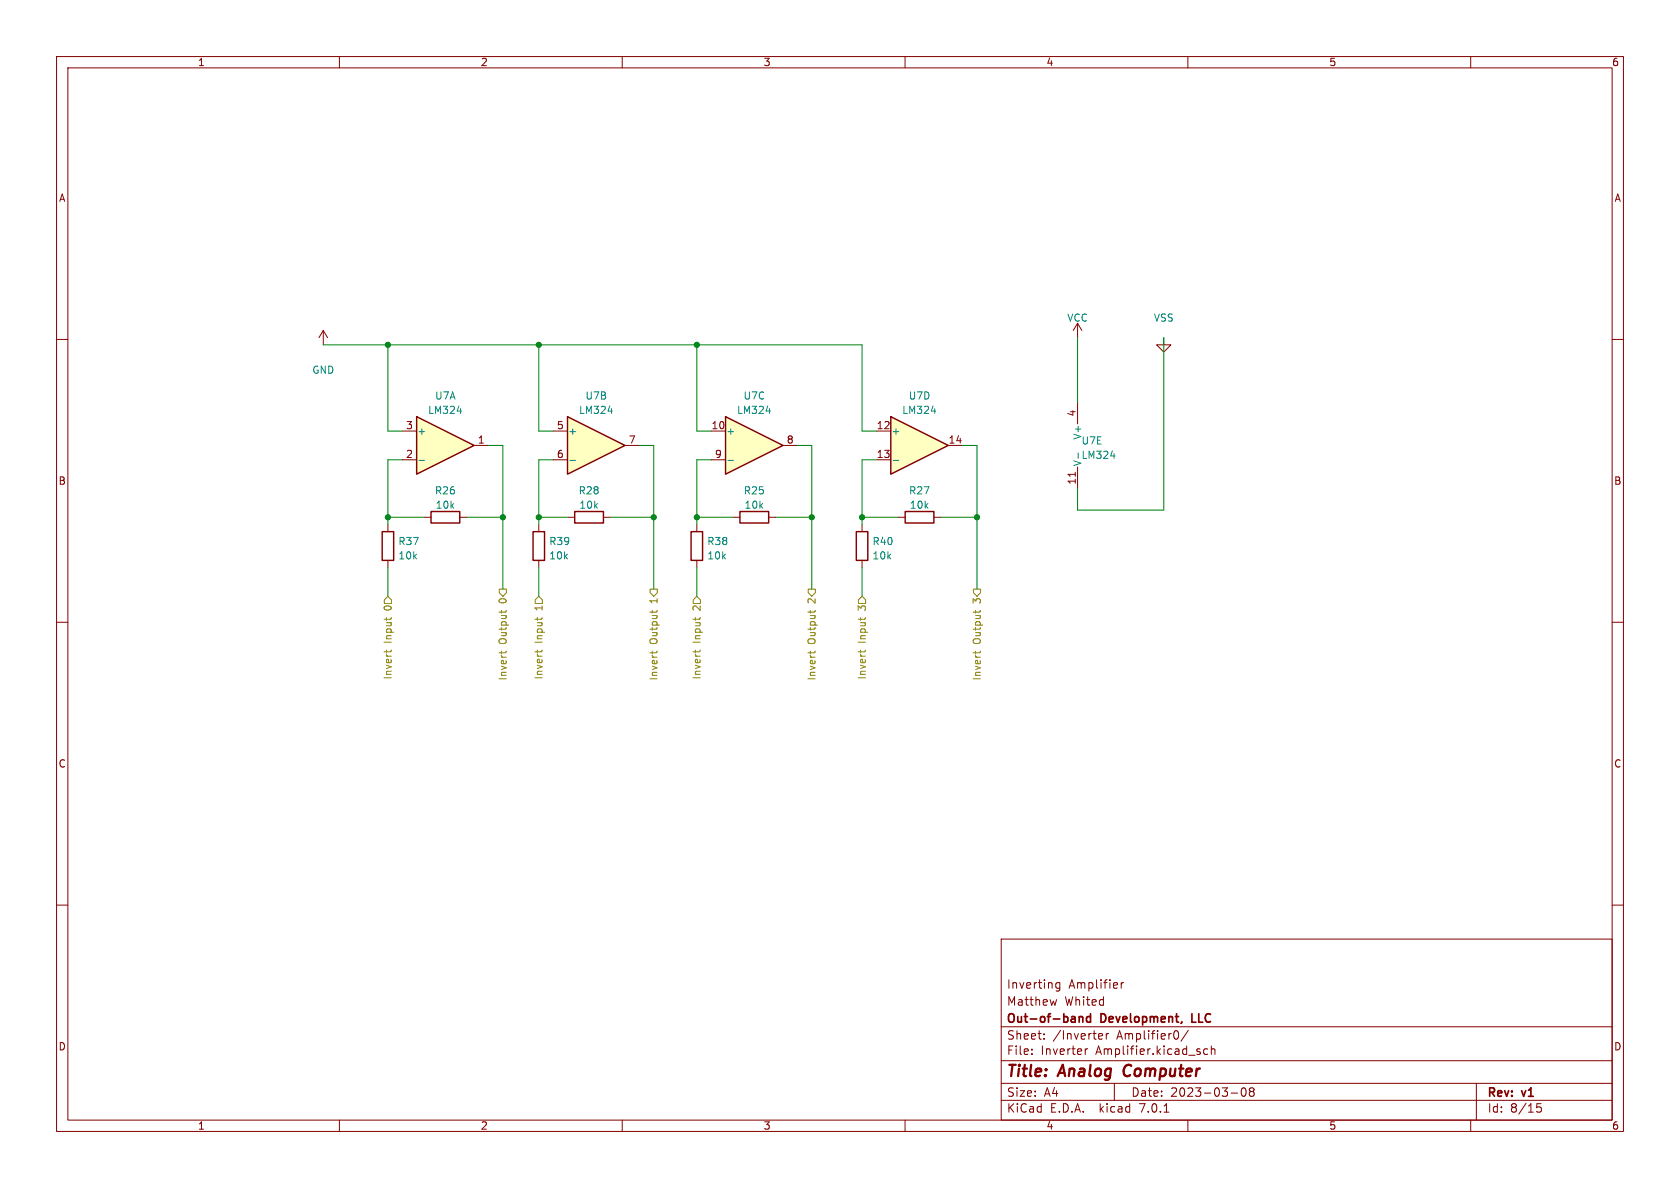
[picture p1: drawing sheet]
<svg xmlns="http://www.w3.org/2000/svg" width="297mm" height="210mm" viewBox="0 0 297 210" stroke-linecap="round" stroke-linejoin="round" font-family="sans-serif">
<g fill="none" stroke="#840000" stroke-width=".18">
<path d="M10 10h277v190h-277zM12 12h273v186h-273zM60 10v2M110 10v2M160 10v2M210 10v2M260 10v2M10 60h2M285 60h2M10 110h2M285 110h2M10 160h2"/>
<path d="M285 160h2M177 166h108v32h-108zM186.8 176.7l-.3 1M187.4 173.7v1.2l-.3 .3-.4-.1M187.4 173.8l-.5-.1-.3 .3v.4l.2 .2h.6M198.2 173.7v1M198.6 173.7l-.2 .1-.2 .2M60 198v2M110 198v2M160 198v2M177 194.5h108M177 191.5h108"/>
<path d="M177 187.5h108M177 181.5h108M182.4 186.3v.1M182.4 185.5v.1M184.6 183.6v.1M184.6 182.8v.1M191.9 185.4v1M192.3 185.4l-.3 .1-.1 .2M194.4 182.7l.5 .1v.3l-.7 .1M194.9 183.6l-.5 .1M195.6 182.7v1M196 182.7l-.3 .1-.1 .2"/>
<path d="M197 191.5v3M205.8 196.6h.8M208.1 182.3a1 1 0 0 1-.1 1.4M210 198v2M210.1 182.1l-1.3 2M213.5 185.5l-.4-.1-.3 .3v.4l.1 .2h.6M214.1 185.5l.3-.1 .3 .1 .1 .9M214.1 184.9v1.5M217.6 193.2h1.2M219.6 192.4l.2-.1a.81 .81 0 0 1 .6 .6 .81 .81 0 0 1-.3 .8l-.2 .1a.81 .81 0 0 1-.6-.6 .81 .81 0 0 1 .3-.8zM221.1 192.9l-.2-.2 .2-.4h.3l.3 .3-.3 .3M221.1 192.9l-.2 .3v.5l.2 .1h.3l.3-.3-.1-.4-.2-.2"/>
<path d="M221.1 192.9h.3M260 198v2M261 191.5v6.5M271.7 195.7h.5l.3 .3-.1 .5h-.7M271.7 195.1h.7"/>
</g>
<path d="M198.8 188.7l-.2 .7 .1 .4" fill="none" stroke="#840000" stroke-width=".4"/>
<path d="M190.8 179.7v1M190.8 179.8l.2-.1 .4 .1v.9M192.8 179.8l-.4-.1-.3 .3v.4l.1 .2h.6M192.8 179.2v1.5" fill="none" stroke="#840000" stroke-width=".3"/>
<path d="M157.5 73.7l10.1 5-10.1 5.1z" fill="#ffffc2"/>
<path d="M157.5 73.7l10.1 5-10.1 5.1zM122.2 94h2v5.1h-2zM130.8 90.4h5.1v2.1h-5.1zM151.4 94h2v5.1h-2z" fill="none" stroke="#840000" stroke-width=".25"/>
<g fill="none" stroke="#840000" stroke-width=".18">
<path d="M190.5 57.2l-.8 1.2M190.5 57.2v2.5M190.5 57.2l.8 1.2M205.7 59.7v1.3h1.3l-1.3 1.2-1.2-1.2h1.2M154.9 76.2h2.6M167.6 78.7h2.6M123.2 92.7v1.3M123.2 99.1v1.2M129.5 91.4h1.3M135.9 91.4h1.3M152.4 92.7v1.3M152.4 99.1v1.2"/>
<path d="M154.9 81.3h2.6"/>
</g>
<path d="M164.6 72.7h.8M157.9 81.4h1" fill="none" stroke="#008484" stroke-width=".18"/>
<path d="M128.3 73.7l10.1 5-10.1 5.1z" fill="#ffffc2"/>
<path d="M128.3 73.7l10.1 5-10.1 5.1zM160 90.4h5.1v2.1h-5.1z" fill="none" stroke="#840000" stroke-width=".25"/>
<path d="M125.7 76.2h2.6M138.4 78.7h2.6M190.5 71.1v3.8M125.7 81.3h2.6M158.7 91.4h1.3M165.1 91.4h1.3M190.1 83.5v.7M190.5 82.6v3.8" fill="none" stroke="#840000" stroke-width=".18"/>
<path d="M135.4 72.7h.8M128.7 81.4h1M190.6 80.1v.9M196.3 80.6h.8" fill="none" stroke="#008484" stroke-width=".18"/>
<path d="M73.7 73.7l10.1 5-10.1 5.1z" fill="#ffffc2"/>
<path d="M73.7 73.7l10.1 5-10.1 5.1z" fill="none" stroke="#840000" stroke-width=".25"/>
<path d="M71.1 76.2h2.6M83.8 78.7h2.6M71.1 81.3h2.6" fill="none" stroke="#840000" stroke-width=".18"/>
<path d="M80.8 72.7h.8M74.1 81.4h1" fill="none" stroke="#008484" stroke-width=".18"/>
<path d="M100.3 73.7l10.2 5-10.2 5.1z" fill="#ffffc2"/>
<path d="M100.3 73.7l10.2 5-10.2 5.1zM67.6 94h2v5.1h-2zM76.2 90.4h5.1v2.1h-5.1zM94.2 94h2.1v5.1h-2.1zM101.6 90.4h5.1v2.1h-5.1z" fill="none" stroke="#840000" stroke-width=".25"/>
<g fill="none" stroke="#840000" stroke-width=".18">
<path d="M57.1 58.4l-.7 1.3M57.1 58.4v2.6M57.1 58.4l.8 1.3M97.8 76.2h2.5M110.5 78.7h2.5M68.6 92.7v1.3M68.6 99.1v1.2M74.9 91.4h1.3M81.3 91.4h1.2M95.2 92.7v1.3M95.2 99.1v1.2M97.8 81.3h2.5"/>
<path d="M100.3 91.4h1.3M106.7 91.4h1.2"/>
</g>
<path d="M107.5 72.7h.8M100.8 81.4h.9" fill="none" stroke="#008484" stroke-width=".18"/>
<g fill="none" stroke="#848400" stroke-width=".18">
<path d="M68.3 109.2v.5M68.3 114.9v.5M68.6 105.4l.6 .6v.7h-1.3v-.7zM69.2 114.9l-.2 .3h-1.1M69.2 109.2l-.1 .2M88.3 104.1h1.2v.7l-.6 .6-.6-.6zM88.6 107.9v.5M88.6 115.1v.5M89.5 115.1l-.2 .3h-1.1M89.5 107.9l-.1 .2M95 109.2v.5M95 114.9v.5"/>
<path d="M95.2 105.4l.7 .6v.7h-1.3v-.7zM95.8 114.9l-.1 .3h-1.1M95.8 109.2v.2M114.9 104.1h1.3v.7l-.6 .6-.7-.6zM115.3 107.9v.5M115.3 115.1v.5M116.2 115.1l-.2 .3h-1.1M116.2 107.9l-.1 .2M122.9 109.2v.5M122.9 114.9v.5M123.2 105.4l.6 .6v.7h-1.2v-.7zM123.8 114.9l-.2 .3h-1.1"/>
<path d="M123.8 109.2l-.1 .2M142.9 104.1h1.2v.7l-.6 .6-.6-.6zM143.3 107.9v.5M143.3 115.1v.5M144.1 115.1l-.2 .3h-1.1M144.1 107.9l-.1 .2M151.8 106l.6-.6 .6 .6v.7h-1.2zM152.1 109.2v.5M152.1 114.9v.5M153 114.9l-.2 .3h-1.1M153 109.2l-.1 .2M172.1 104.1h1.3v.7l-.7 .6-.6-.6z"/>
<path d="M172.5 107.9v.5M172.5 115.1v.5M173.3 115.1l-.2 .3h-1.1M173.3 107.9l-.1 .2"/>
</g>
<g fill="none" stroke="#008400" stroke-width=".18">
<path d="M190.5 59.7v11.4M205.7 59.7v30.5h-15.2v-3.8M57.1 61h95.3v15.2h2.5M68.6 61v15.2h2.5M86.4 78.7h2.5v25.4M95.2 61v15.2h2.6M113 78.7h2.6v25.4M123.2 61v15.2h2.5M141 78.7h2.5v25.4M170.2 78.7h2.5v25.4M68.6 91.4h6.3M71.1 81.3h-2.5v11.4"/>
<path d="M82.5 91.4h6.4M95.2 91.4h5.1M97.8 81.3h-2.6v11.4M107.9 91.4h7.7M123.2 91.4h6.3M125.7 81.3h-2.5v11.4M137.2 91.4h6.3M152.4 91.4h6.3M154.9 81.3h-2.5v11.4M166.4 91.4h6.3M68.6 100.3v5.1M95.2 100.3v5.1"/>
<path d="M123.2 100.3v5.1M152.4 100.3v5.1"/>
</g>
<g fill="#008400" stroke="#008400" stroke-width=".18">
<circle cx="123.2" cy="91.4" r=".46"/>
<circle cx="115.6" cy="91.4" r=".46"/>
<circle cx="172.7" cy="91.4" r=".46"/>
<circle cx="143.5" cy="91.4" r=".46"/>
<circle cx="152.4" cy="91.4" r=".46"/>
<circle cx="95.2" cy="61" r=".46"/>
<circle cx="95.2" cy="91.4" r=".46"/>
<circle cx="123.2" cy="61" r=".46"/>
<circle cx="88.9" cy="91.4" r=".46"/>
<circle cx="68.6" cy="91.4" r=".46"/>
<circle cx="68.6" cy="61" r=".46"/>
</g>
<g font-size="2.8" fill="#840000">
<text x="178" y="190.8">Title:</text>
<text x="187.4" y="190.8">Analog</text>
<text x="199.4" y="190.8">Computer</text>
</g>
<g font-size="2.1" fill="#840000">
<text x="178" y="177.9">Matthew</text>
<text x="178" y="174.9">Inverting</text>
<text x="188.2" y="177.9">Whited</text>
<text x="188.9" y="174.9">Amplifier</text>
<text x="178" y="183.9">Sheet:</text>
<text x="178" y="181.1">Out-of-band</text>
<text x="186.2" y="183.9">/Inverter</text>
<text x="194.7" y="181.1">Development,</text>
<text x="197.4" y="183.9">Amplifier0/</text>
<text x="211.3" y="181.1">LLC</text>
<text x="178" y="186.6">File:</text>
<text x="184" y="186.6">Inverter</text>
<text x="193.7" y="186.6">Amplifier.kicad_sch</text>
<text x="178" y="196.8">KiCad</text>
<text x="178" y="194">Size:</text>
<text x="184.6" y="194">A4</text>
<text x="185.7" y="196.8">E.D.A.</text>
<text x="194.4" y="196.8">kicad</text>
<text x="200" y="194">Date:</text>
<text x="201.5" y="196.8">7.0.1</text>
<text x="206.9" y="194">2023-03-08</text>
<text x="263" y="194.2">Rev:</text>
<text x="263" y="196.8">Id:</text>
<text x="267" y="196.8">8/15</text>
<text x="269.2" y="194.2">v1</text>
</g>
<g font-size="1.8" fill="#840000">
<text x="35" y="11.8">1</text>
<text x="85" y="11.8">2</text>
<text x="135" y="11.8">3</text>
<text x="185" y="11.8">4</text>
<text x="235" y="11.8">5</text>
<text x="285" y="11.8">6</text>
<text x="10.4" y="35.8">A</text>
<text x="285.4" y="35.8">A</text>
<text x="71.7" y="75.9">3</text>
<text x="98.4" y="75.9">5</text>
<text x="125.7" y="75.9">10</text>
<text x="154.9" y="75.9">12</text>
<text x="190.2" y="73.7" transform="rotate(-90 190.2 73.7)">4</text>
<text x="71.7" y="81">2</text>
<text x="84.4" y="78.5">1</text>
<text x="98.4" y="81">6</text>
<text x="111.1" y="78.5">7</text>
<text x="126.3" y="81">9</text>
<text x="139" y="78.5">8</text>
<text x="154.9" y="81">13</text>
<text x="167.6" y="78.5">14</text>
<text x="10.3" y="85.8">B</text>
<text x="190.2" y="85.7" transform="rotate(-90 190.2 85.7)">11</text>
<text x="285.3" y="85.8">B</text>
<text x="10.3" y="135.8">C</text>
<text x="285.3" y="135.8">C</text>
<text x="10.3" y="185.8">D</text>
<text x="285.3" y="185.8">D</text>
<text x="35" y="199.8">1</text>
<text x="85" y="199.8">2</text>
<text x="135" y="199.8">3</text>
<text x="185" y="199.8">4</text>
<text x="235" y="199.8">5</text>
<text x="285" y="199.8">6</text>
</g>
<g font-size="1.8" fill="#008484">
<text x="188.6" y="57">VCC</text>
<text x="203.9" y="57">VSS</text>
<text x="55.2" y="66.2">GND</text>
<text x="76.9" y="70.8">U7A</text>
<text x="103.4" y="70.8">U7B</text>
<text x="131.4" y="70.8">U7C</text>
<text x="160.6" y="70.8">U7D</text>
<text x="73.8" y="77">+</text>
<text x="75.6" y="73.3">LM324</text>
<text x="100.5" y="77">+</text>
<text x="102.3" y="73.3">LM324</text>
<text x="128.4" y="77">+</text>
<text x="130.2" y="73.3">LM324</text>
<text x="157.6" y="77">+</text>
<text x="159.4" y="73.3">LM324</text>
<text x="191.3" y="77.8" transform="rotate(-90 191.3 77.8)">V+</text>
<text x="191.1" y="78.7">U7E</text>
<text x="191.1" y="81.3">LM324</text>
<text x="191.3" y="82.4" transform="rotate(-90 191.3 82.4)">V-</text>
<text x="76.8" y="87.5">R26</text>
<text x="102.2" y="87.5">R28</text>
<text x="131.4" y="87.5">R25</text>
<text x="160.7" y="87.5">R27</text>
<text x="77" y="90.1">10k</text>
<text x="102.4" y="90.1">10k</text>
<text x="131.6" y="90.1">10k</text>
<text x="160.8" y="90.1">10k</text>
<text x="70.4" y="96.5">R37</text>
<text x="70.4" y="99">10k</text>
<text x="97" y="96.5">R39</text>
<text x="97" y="99">10k</text>
<text x="125" y="96.5">R38</text>
<text x="125" y="99">10k</text>
<text x="154.2" y="96.5">R40</text>
<text x="154.2" y="99">10k</text>
</g>
<g font-size="1.8" fill="#848400">
<text x="69.4" y="108" transform="rotate(-90 69.4 108)">0</text>
<text x="89.7" y="106.7" transform="rotate(-90 89.7 106.7)">0</text>
<text x="96.1" y="108" transform="rotate(-90 96.1 108)">1</text>
<text x="116.4" y="106.7" transform="rotate(-90 116.4 106.7)">1</text>
<text x="124" y="108" transform="rotate(-90 124 108)">2</text>
<text x="144.3" y="106.7" transform="rotate(-90 144.3 106.7)">2</text>
<text x="153.2" y="108" transform="rotate(-90 153.2 108)">3</text>
<text x="173.5" y="106.7" transform="rotate(-90 173.5 106.7)">3</text>
<text x="69.4" y="113.8" transform="rotate(-90 69.4 113.8)">Input</text>
<text x="96.1" y="113.8" transform="rotate(-90 96.1 113.8)">Input</text>
<text x="124" y="113.8" transform="rotate(-90 124 113.8)">Input</text>
<text x="153.2" y="113.8" transform="rotate(-90 153.2 113.8)">Input</text>
<text x="89.7" y="114" transform="rotate(-90 89.7 114)">Output</text>
<text x="116.4" y="114" transform="rotate(-90 116.4 114)">Output</text>
<text x="144.3" y="114" transform="rotate(-90 144.3 114)">Output</text>
<text x="173.5" y="114" transform="rotate(-90 173.5 114)">Output</text>
<text x="69.4" y="120.2" transform="rotate(-90 69.4 120.2)">Invert</text>
<text x="89.7" y="120.4" transform="rotate(-90 89.7 120.4)">Invert</text>
<text x="96.1" y="120.2" transform="rotate(-90 96.1 120.2)">Invert</text>
<text x="116.4" y="120.4" transform="rotate(-90 116.4 120.4)">Invert</text>
<text x="124" y="120.2" transform="rotate(-90 124 120.2)">Invert</text>
<text x="144.3" y="120.4" transform="rotate(-90 144.3 120.4)">Invert</text>
<text x="153.2" y="120.2" transform="rotate(-90 153.2 120.2)">Invert</text>
<text x="173.5" y="120.4" transform="rotate(-90 173.5 120.4)">Invert</text>
</g>
</svg>
